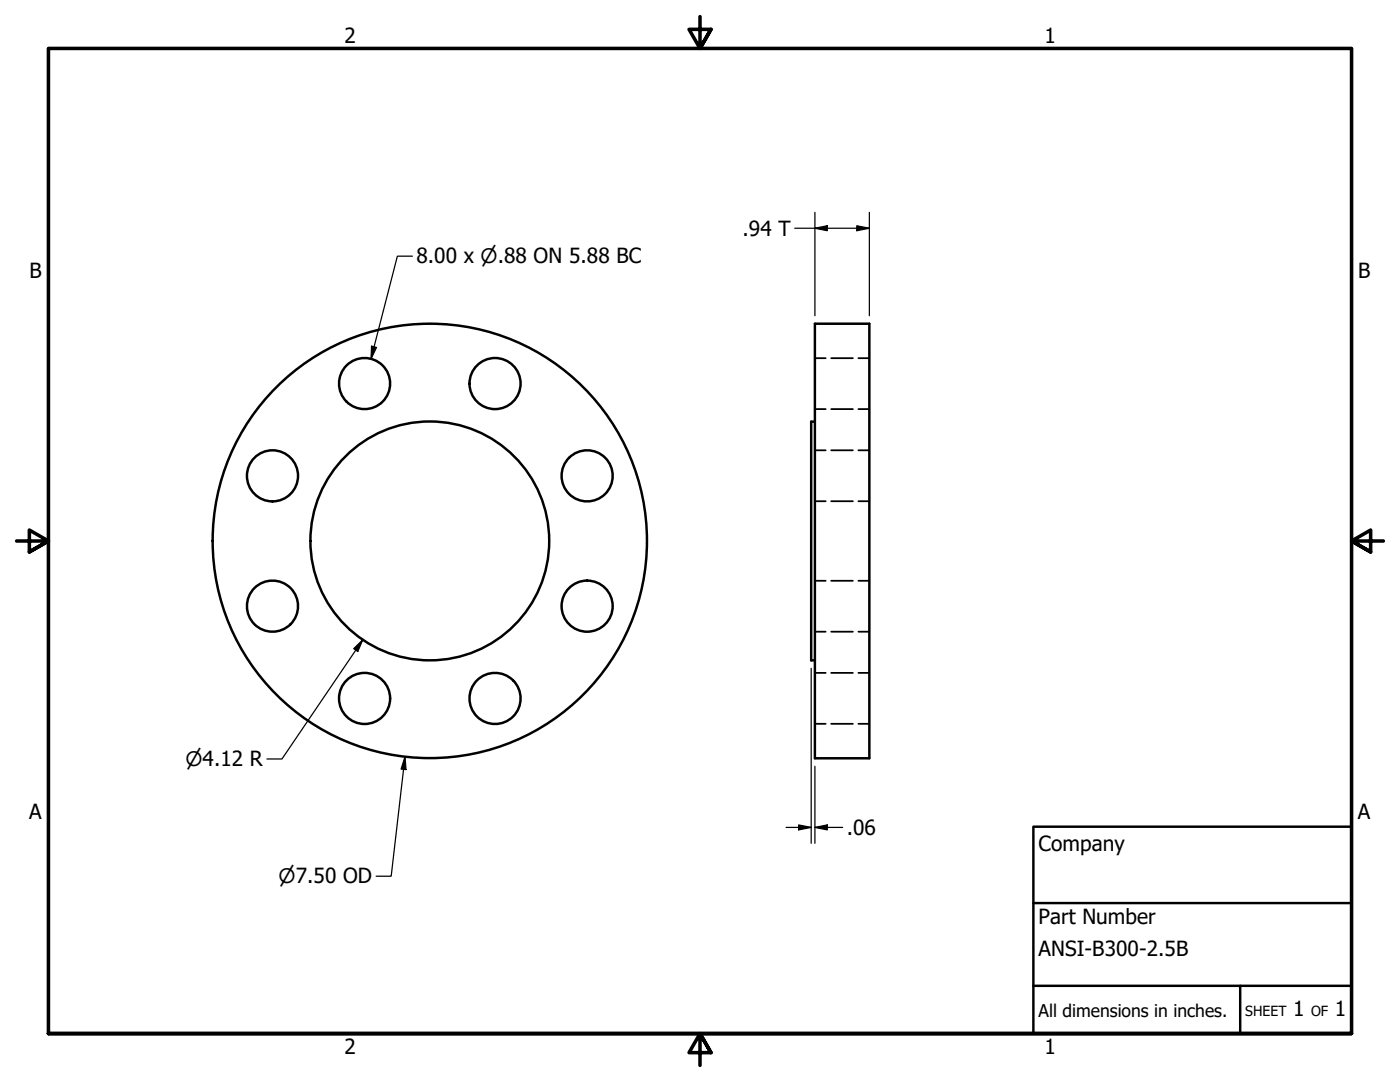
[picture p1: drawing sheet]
<svg xmlns="http://www.w3.org/2000/svg" width="279mm" height="216mm" viewBox="0 0 279 216" stroke-linecap="round" stroke-linejoin="round" font-family="sans-serif">
<!-- layer: Visible (ANSI) -->
<g fill="none" stroke="#000" stroke-width=".49">
<path d="M162.6 64.6h10.9v86.7h-10.9zM162.6 84.1h-.7v47.7h.7"/>
<circle cx="72.8" cy="76.5" r="5.1"/>
<circle cx="98.8" cy="76.5" r="5.1"/>
<circle cx="54.4" cy="94.9" r="5.1"/>
<circle cx="117.2" cy="95" r="5.1"/>
<circle cx="85.8" cy="107.9" r="23.8"/>
<circle cx="85.8" cy="107.9" r="43.3"/>
<circle cx="54.4" cy="120.9" r="5.1"/>
<circle cx="72.8" cy="139.4" r="5.1"/>
<circle cx="98.8" cy="139.4" r="5.1"/>
<circle cx="117.2" cy="121" r="5.1"/>
</g>
<!-- layer: Hidden (ANSI) -->
<g fill="none" stroke="#000" stroke-width=".35">
<path d="M162.6 71.5h2.2M165.9 71.5h4.3M171.3 71.5h2.2M162.6 89.9h2.2M162.6 81.6h2.2M165.9 89.9h4.3M165.9 81.6h4.3M171.3 89.9h2.2M171.3 81.6h2.2M162.6 100h2.2M162.6 115.9h2.2M165.9 100h4.3"/>
<path d="M165.9 115.9h4.3M171.3 100h2.2M171.3 115.9h2.2M162.6 126h2.2M162.6 134.3h2.2M165.9 126h4.3M165.9 134.3h4.3M171.3 126h2.2M171.3 134.3h2.2M162.6 144.4h2.2M165.9 144.4h4.3M171.3 144.4h2.2"/>
</g>
<!-- layer: Border (ANSI) -->
<path d="M139.7 3.3v6.4l-2.2-3.8h4.4l-2.2 3.8 2.2-3.8M3.3 107.9h6.4l-3.8-2.1v4.3l3.8-2.2-3.8 2.2M276.1 107.9h-6.4l3.8-2.1v4.3l-3.8-2.2 3.8 2.2M9.7 206.2v-196.5h260v196.5h-260h260M141.9 210l-2.2-3.8 2.2 3.8h-4.4l2.2-3.8v6.4" fill="none" stroke="#000" stroke-width=".71"/>
<!-- layer: Title (ANSI) -->
<path d="M206.2 165h63.5v41.2h-63.5zM206.2 196.7h63.5M206.2 180.2h63.5M247.5 196.7v9.5" fill="none" stroke="#000" stroke-width=".49"/>
<!-- layer: Dimension (ANSI) -->
<g fill="none" stroke="#000" stroke-width=".25">
<path d="M82.3 51.1h-3l-5.3 20.5M158.6 45.5h14.9M162.6 45.5l2.5-.5v1zM162.6 42.4v20.6M171 45l2.5 .5-2.5 .5zM173.5 42.4v20.6M74.2 69.1l.9 .2-1.1 2.3zM70.6 129.4l1.8-1.7-1 2.3zM72.4 127.7l-16.1 23.7h-3M161.9 133.3v35M80.8 151l.2 2.6-1-.1zM80.8 151l-2.7 23.8h-3"/>
<path d="M162.6 152.9v15.4M156.9 165.1h5M159.4 164.6l2.5 .5-2.5 .5zM162.6 165.1l2.5-.5v1zM162.6 165.1h5.6"/>
</g>
<g fill="#000">
<path d="M162.6 45.5l2.5-.5v1z" fill-rule="evenodd"/>
<path d="M171 45l2.5 .5-2.5 .5z" fill-rule="evenodd"/>
<path d="M74.2 69.1l.9 .2-1.1 2.3z" fill-rule="evenodd"/>
<path d="M70.6 129.4l1.8-1.7-1 2.3z" fill-rule="evenodd"/>
<path d="M80.8 151l.2 2.6-1-.1z" fill-rule="evenodd"/>
<path d="M159.4 164.6l2.5 .5-2.5 .5z" fill-rule="evenodd"/>
<path d="M162.6 165.1l2.5-.5v1z" fill-rule="evenodd"/>
</g>
<g font-size="4.2">
<text x="68.7" y="8.6">2</text>
<text x="208.4" y="8.6">1</text>
<text x="148.2" y="47.1">.94 T</text>
<text x="83.1" y="52.6">8.00 x ⌀.88 ON 5.88 BC</text>
<text x="5.9" y="55.5">B</text>
<text x="271" y="55.5">B</text>
<text x="5.8" y="163.4">A</text>
<text x="169" y="166.6">.06</text>
<text x="271" y="163.4">A</text>
<text x="207.3" y="169.8">Company</text>
<text x="207.3" y="184.4">Part Number</text>
<text x="207.3" y="190.7">ANSI-B300-2.5B</text>
<text x="258.1" y="202.8">1</text>
<text x="266.4" y="202.8">1</text>
<text x="68.7" y="210.3">2</text>
<text x="208.4" y="210.3">1</text>
</g>
<g font-size="4">
<text x="37" y="152.9">⌀4.12 R</text>
<text x="55.6" y="176.3">⌀7.50 OD</text>
</g>
<text font-size="3.5" x="207.3" y="202.9">All dimensions in inches.</text>
<g font-size="2.8">
<text x="248.5" y="202.8">SHEET</text>
<text x="261.7" y="202.8">OF</text>
</g>
</svg>
